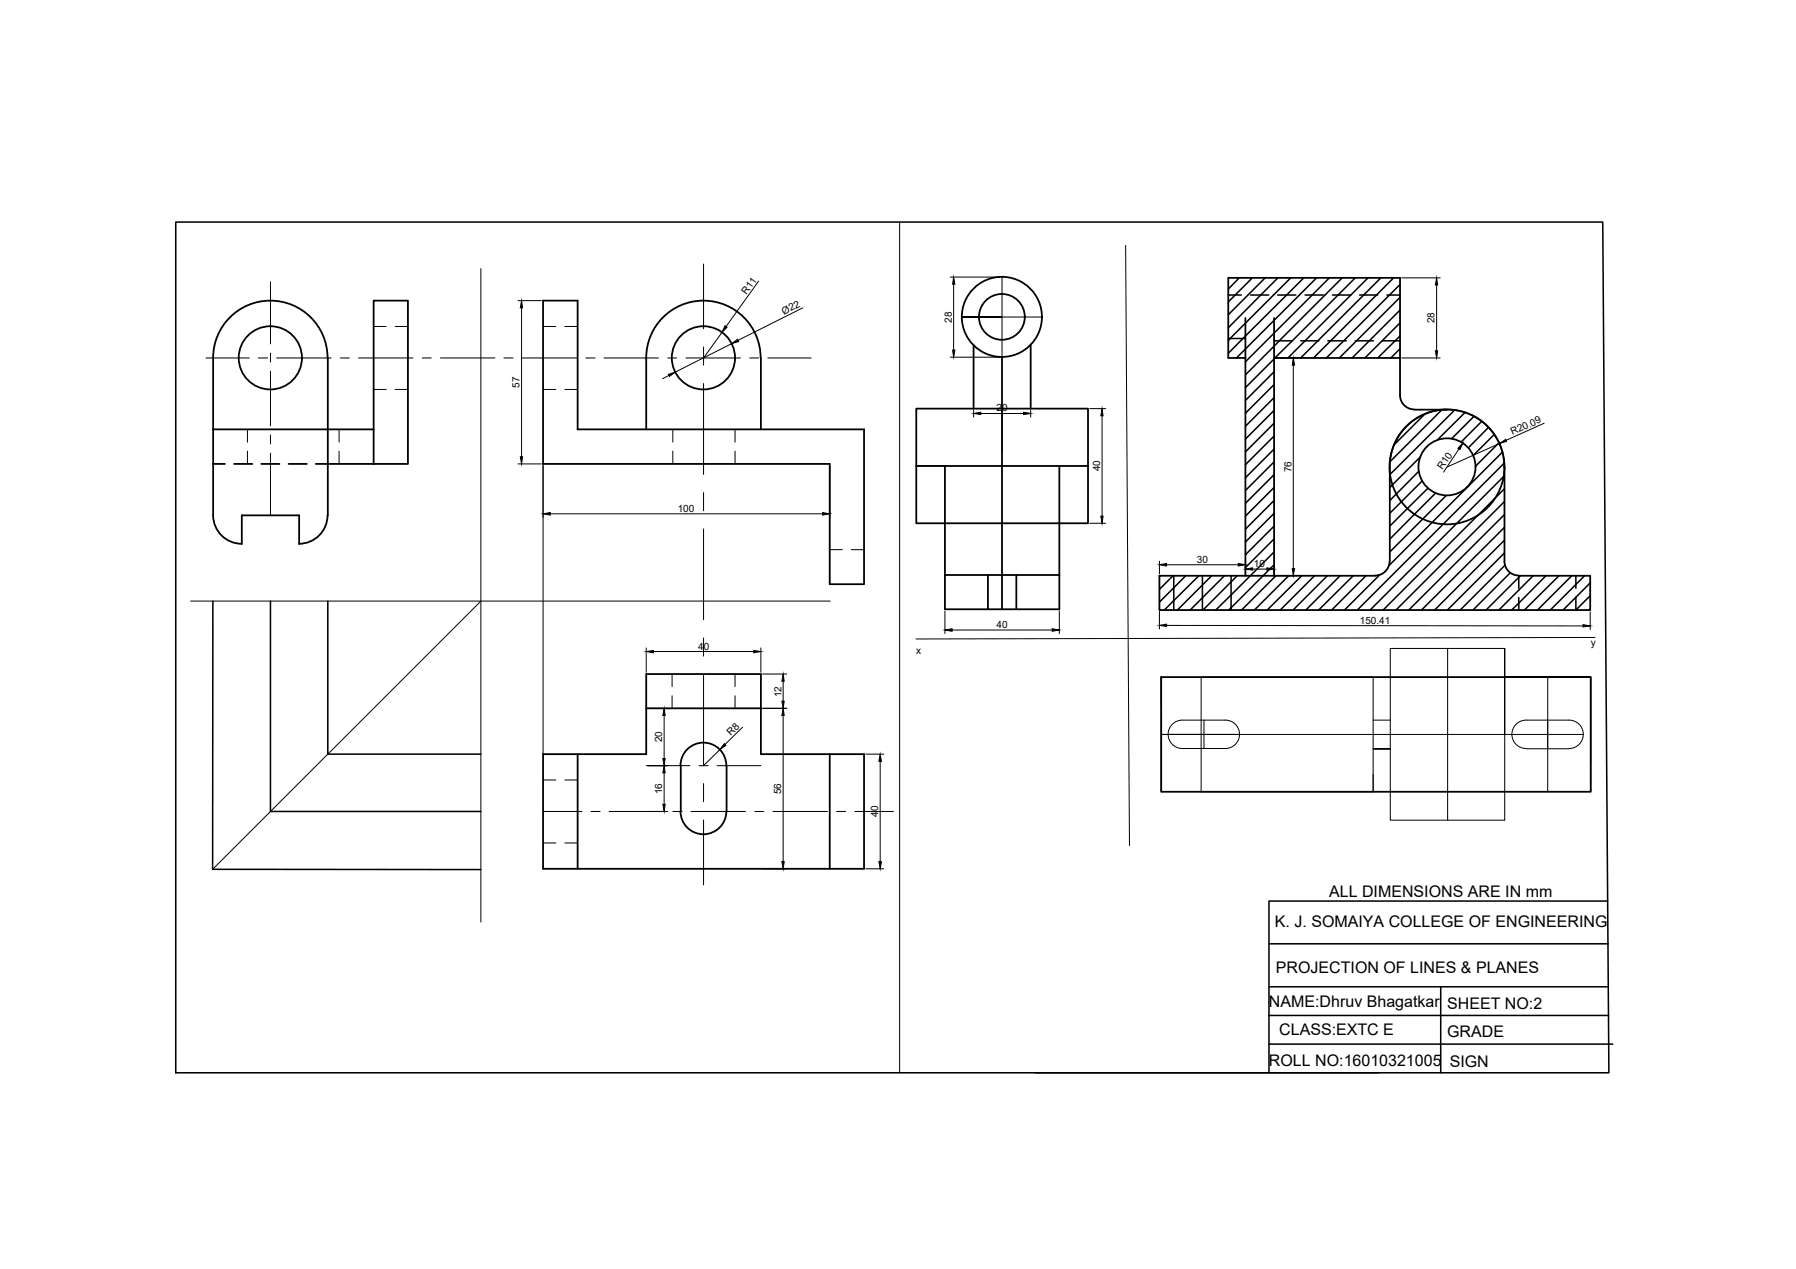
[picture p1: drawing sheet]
<svg xmlns="http://www.w3.org/2000/svg" width="297mm" height="210mm" viewBox="0 0 297 210" stroke-linecap="round" stroke-linejoin="round" font-family="sans-serif">
<!-- layer: 0 -->
<g fill="none" stroke="#000" stroke-width=".25">
<path d="M29.1 36.7h236l1 140.7h-237zM203.1 56h2.9M203.1 48.8h2.2M205 46l-1.9 1.8M206.8 48.8h3M207.1 46l-4 3.9M209.2 46l-6.1 6.1M210.7 59.4l-4.7 4.7M210.7 56.4h2.9M211.3 48.8h3M211.4 46l-8.3 8.2M213.5 46l-10.4 10.3"/>
<path d="M215.1 56.4h3M215.6 46l-12.5 12.4M215.8 48.8h3M217.7 46l-13.2 13.2M219.6 56.4h3.1M219.9 46l-13.9 13.8M220.4 48.8h3M222 46l-16 16M224.1 46l-13.3 13.2M224.1 56.4h3M224.9 48.8h3M226.3 46l-13.3 13.2"/>
<path d="M228.4 46l-13.3 13.2M228.7 56.4h2.8M229.4 48.8h2.1M230.5 46l-13.3 13.2M231.5 55.6l-3.6 3.6M231.5 57.7l-1.5 1.5M231.5 47.1l-12.1 12.1M231.5 49.2l-10 10M231.5 51.3l-7.9 7.9M231.5 53.4l-5.8 5.8M210.7 76.4l-4.7 4.7M210.7 78.5l-4.7 4.8"/>
<path d="M210.7 61.5l-4.7 4.7M210.7 63.6l-4.7 4.8M210.7 65.8l-4.7 4.7M210.7 67.9l-4.7 4.7M210.7 70l-4.7 4.7M210.7 72.1l-4.7 4.8M210.7 74.3l-4.7 4.7M229.9 77.2a9.5 9.5 0 0 1 9.4-9.4 9.5 9.5 0 0 1 9.5 9.4M234.6 78l-4.7 4.8M234.9 75.6l-5 5.1M235.2 79.6l-5.3 5.3M235.6 68.5l-5 5"/>
<path d="M238.4 67.8l-8.5 8.6M240.6 67.8l-10.7 10.7M242.3 68.2l-4.6 4.6M243.8 68.9l-3.7 3.6M245.1 69.7l-3.4 3.4M246.2 70.7l-3.3 3.4M247.1 71.9l-3.4 3.4M247.9 73.2l-3.8 3.9M248.5 74.8l-18.7 18.7M248.8 76.6l-24.3 24.3M248.8 78.7l-22.2 22.2M35.2 99.4v44.4h44.3"/>
<path d="M44.7 99.4v34.8h34.8M54.2 99.4v25.3h25.3M191.9 95.2l-.1 .2M194 95.2l-2.2 2.3M194.1 95.2v5.7M196.1 95.2l-4.3 4.4M198.3 95.2l-5.7 5.7M198.9 95.2v5.7M200.4 95.2l-5.7 5.7M202.5 95.2l-5.7 5.7M203.6 95.2v5.7M204.6 95.2l-5.6 5.7"/>
<path d="M210.7 80.6l-4.7 4.8M210.7 91.3l-9.6 9.6M210.7 93.4l-7.5 7.5M210.7 82.8l-4.7 4.7M210.7 84.9l-4.7 4.7M210.7 87l-4.7 4.8M210.7 89.1l-4.7 4.8M211 95.2l-5.7 5.7M213.1 95.2l-5.6 5.7M215.3 95.2l-5.7 5.7M217.4 95.2l-5.7 5.7M219.5 95.2l-5.6 5.7"/>
<path d="M221.6 95.2l-5.6 5.7M223.8 95.2l-5.7 5.7M225.9 95.2l-5.7 5.7M228.1 95.2l-5.7 5.7M236.2 80.8l-6.3 6.2M237.4 81.6l-7.5 7.6M239.2 82l-9.3 9.3M248.8 80.8l-20 20.1M248.8 83l-17.9 17.9M248.8 85.1l-15.8 15.8M248.8 87.2l-13.7 13.7M248.8 89.4l-11.5 11.5"/>
<path d="M248.8 91.5l-9.4 9.4M248.9 93.5l-7.4 7.4M249.8 94.8l-6.2 6.1M251.2 95.2v2.1M251.2 98.8v2.1M251.4 95.2l-5.6 5.7M253.6 95.2l-5.7 5.7M255.7 95.2l-5.7 5.7M257.8 95.2l-5.7 5.7M260 95.2l-5.7 5.7M260.6 95.2v2.1M260.6 98.8v2.1"/>
<path d="M262.1 95.2l-5.7 5.7M263 96.4l-4.5 4.5M263 98.5l-2.4 2.4M191.8 100.8l.2 .1M260.6 100.9h.1M263 100.7l-.2 .2M209.9 156.1h56.1M265.9 149h-56v28.4M171.2 177.4h56.8M209.9 163.2h56.1M209.9 168h56.2M209.9 172.7h56.8"/>
<path d="M238.3 163.2v14.2"/>
</g>
<g fill="none" stroke="#000" stroke-width=".3">
<path d="M54.2 59.2a9.5 9.5 0 0 0-9.5-9.5 9.5 9.5 0 0 0-9.5 9.5v26M54.2 59.2v26M89.8 49.7h5.7v21.3h47.4v25.6h-5.7v-19.9h-47.4zM125.8 59.2a9.5 9.5 0 0 0-9.5-9.5 9.5 9.5 0 0 0-9.4 9.5v11.8M125.8 59.2v11.8M161 57.1v10.5M165.7 59.1v41.7M170.5 57.1v10.5M206 59.2h-2.9v-13.2h28.4v19.4M206 52.6v42.6M210.7 59.2h20.8M210.7 52.6v42.6"/>
<path d="M35.2 76.7h2M35.2 71h26.6M38.7 76.7h3M43.2 76.7h3M47.7 76.7h3M52.2 76.7h9.6M61.8 71v-21.3h5.7v27h-5.7M61.8 71v5.7M151.5 67.6h28.4v19h-28.4zM151.5 77.1h28.4M156.3 77.1v23.7h18.9v-23.7M229.9 77.2v15.7"/>
<path d="M231.5 65.4a2.35 2.35 0 0 0 2.4 2.3M233.9 67.8h5.4M248.8 77.2v15.7M35.2 85.2a4.7 4.7 0 0 0 4.8 4.7M40 90v-4.8h9.5v4.8M54.2 85.2a4.7 4.7 0 0 1-4.7 4.7M156.3 95.1h18.9M163.4 95.1v5.7M168.1 95.1v5.7M227.5 95.2h-35.7v5.6M229.8 92.8a2.35 2.35 0 0 1-2.3 2.4M248.8 92.8a2.35 2.35 0 0 0 2.4 2.4"/>
<path d="M251.2 95.2h11.8v5.7h-71M106.9 117.2h18.9M192.1 112h71v19h-71zM89.8 124.7h17.1v-13.2h18.9v13.2h17.1v19h-53.1zM95.5 124.7v19M112.6 134.2a3.8 3.8 0 0 0 3.7 3.8 3.8 3.8 0 0 0 3.8-3.8M112.6 126.6a3.8 3.8 0 0 1 3.7-3.8 3.8 3.8 0 0 1 3.8 3.8M112.6 126.6v7.6M120.2 126.6v7.6M137.2 124.7v19"/>
<circle cx="44.7" cy="59.2" r="5.2"/>
<circle cx="116.3" cy="59.2" r="5.2"/>
<circle cx="165.7" cy="52.4" r="6.6"/>
<circle cx="165.7" cy="52.4" r="3.8"/>
<circle cx="239.3" cy="77.2" r="9.5"/>
<circle cx="239.3" cy="77.2" r="4.7"/>
</g>
<g fill="none" stroke="#000" stroke-width=".17">
<path d="M148.8 36.7v140.7M34.1 59.2h7.1M42.7 59.2h1.6M44.7 46.6v10.3M44.7 58.4v1.5M45.7 59.2h9.1M56.3 59.2h1.5M59.3 59.2h9M61.8 54h2.1M65.3 54h2.2M69.8 59.2h1.5M72.8 59.2h9.1"/>
<path d="M79.5 44.4v108.1M83.3 59.2h1.6M85.7 49.7h3.8M86.3 50.9v24.7M86.3 59.2h9.1M89.8 54h2.1M93.4 54h2.1M96.9 59.2h1.5M99.9 59.2h9M110.4 59.2h1.5M113.4 59.2h9.1M116.4 43.7v10.7"/>
<path d="M116.4 57.4v3M119.4 55l-3 4.2M121 56.8l-9.3 4.7M124 59.2h1.5M125.5 46.5l-5.4 7.5M127 59.2h7.1M132.8 50.9l-10.7 5.4M157.2 59.1h8.2M157.2 45.8h8.2M157.7 47v10.9M165.7 52.4h-6.6h13.3M165.7 45.8v13.3"/>
<path d="M186.2 40.6l.6 99.3M211 59.2h3.5M231.8 46h6.4M231.8 59.2h6.4M237.6 47.1v10.9M40.9 71v2.1M40.9 74.6v2.1M44.7 61.4v9M44.7 72v1.4M44.7 75v10.2M56.1 71v2.1M56.1 74.6v2.1"/>
<path d="M61.8 64.4h2.1M65.3 64.4h2.2M85.7 76.7h3.8M89.8 64.4h2.1M89.8 76.7v48M93.4 64.4h2.1M110.6 62.1l-1 .5M111.3 71v2.1M111.3 74.6v2.1M116.4 63.4v15.1M121.6 71v2.1M121.6 74.6v2.1"/>
<path d="M137.2 77v8.6M151.5 77.1h4.8M161 67.9v1.1M162.2 68.4h7.1M165.7 67.6v7.1M170.5 67.9v1.1M180.2 67.6h2.7M182.3 68.8v16.6M213.9 60.4v33.7M241.3 74.3l-2.6 3.8M248 73.3l-8.7 3.9M255.4 70l-6.3 2.8"/>
<path d="M31.5 99.4h105.8M44.7 99.4v8.4M79.5 99.4l-44.3 44.4M91 85h45M116.4 81.5v3M116.4 87.5v15M137.2 90.9h2.1M140.8 90.9h2.1M180.2 86.6h2.7M191.8 92.8v2.1M192.9 93.4h11.9M206 92.8v2.1"/>
<path d="M207.2 94.1h2.3M210.7 93.5v1.4M211 95.2h3.5M44.7 109.3v1.5M44.7 112.3v9.1M106.9 107.2v4M107.2 117.2h3.2M108.1 107.8h16.6M109.8 118.3v7.2M111.2 111.5v2.1M111.2 115.1v2.1M116.4 105.5v3"/>
<path d="M116.4 111.6v15M121.6 111.5v2.1M121.6 115.1v2.1M125.8 107.2v4M126.1 117.2h4M126.1 111.5h4M129.5 112.7v3.3M129.5 118.3v24.2M156.3 101.1v3.7M157.5 104.2h16.5M175.2 101.1v3.7M191.8 101.1v2.9"/>
<path d="M192.1 112v19M192.9 103.4l68.9 .1M195.5 119.1a2.35 2.35 0 0 0-2.3 2.4 2.35 2.35 0 0 0 2.3 2.3M195.6 119.1h7.1M198.7 112h28.4v19h-28.4zM199.1 119.1v4.7M202.7 119.1a2.35 2.35 0 0 1 2.3 2.4 2.35 2.35 0 0 1-2.3 2.3M227.1 119.1h2.8M239.4 107.3v28.4M248.9 112h14.2M248.9 107.3h-19v28.4h19v-28.4v14.2M252.4 119.1a2.35 2.35 0 0 0-2.4 2.4 2.35 2.35 0 0 0 2.4 2.3"/>
<path d="M252.4 119.1h7.1M256 112v19M259.5 119.1a2.35 2.35 0 0 1 2.4 2.4 2.35 2.35 0 0 1-2.4 2.3M263 101.2v2.9M263.1 112v14.2M263.1 112v19M263.8 105.4l-112.3 .3M44.7 122.8v1.6M44.7 125.8v8.4h8.4M54.6 134.2h1.5M57.6 134.2h9M68.1 134.2h1.5"/>
<path d="M71.1 134.2h8.4M89.8 139.4h2.1M89.8 129h2.1M89.8 134.2h6.5M93.4 139.4h2.1M93.4 129h2.1M97.7 134.2h1.6M100.7 134.2h9.7M106.9 126.6h7.2M109.8 127.8v5.2M111.3 134.2h1.5M114.3 134.2h9"/>
<path d="M115.6 126.6h1.5M116.4 129.6v3M116.4 135.6v10.8M118.6 126.6h7.2M119.1 124l-2.7 2.6M122.8 120.3l-2.9 2.8M124.8 134.2h1.6M127.8 134.2h9M138.4 134.2h1.5M141.4 134.2h6.4M143.2 124.7h3M145.6 125.9v16.6"/>
<path d="M193.2 121.5h11.8M195.6 123.8h7.1M199.1 121.5h-7h69.8M227.1 123.9h2.8M227.1 128.1v2.9M252.4 123.9h7.1M126.1 143.7h4M143.2 143.7h3"/>
</g>
<g fill="#000" stroke="#000" stroke-width=".17">
<path d="M86.3 49.7l.1 1.2h-.4zM119.9 53.9l.4 .2-.9 .9zM121 56.8l1-.7 .2 .4zM157.6 57.9h.3l-.2 1.2zM157.7 45.8l.2 1.2h-.3zM237.6 46l.2 1.1h-.4zM237.4 58h.4l-.2 1.2zM86 75.6h.4l-.1 1.1zM110.6 61.9l1.1-.4-1 .8zM161 68.4l1.2-.2v.4zM169.3 68.2l1.2 .2-1.2 .2zM182.3 67.6l.1 1.2h-.3z"/>
<path d="M213.9 59.2l.2 1.2h-.4zM242 73.3l-.5 1.1-.4-.2zM248 73.3l1-.6 .2 .3zM89.8 85l1.2-.2v.4zM136 84.8l1.2 .2-1.2 .2zM182.1 85.4h.3l-.1 1.2zM191.8 93.4l1.1-.2v.4zM204.8 93.2l1.2 .2-1.2 .2zM206 94.1l1.2-.2v.4zM209.5 93.9l1.2 .2-1.2 .2zM213.7 94.1h.4l-.2 1.1zM106.9 107.8l1.2-.2v.4z"/>
<path d="M109.8 117.2l.2 1.1h-.4zM124.7 107.6l1.1 .2-1.1 .2zM129.5 111.5l.2 1.2h-.4zM129.3 116h.4l-.2 1.2zM129.5 117.2l.2 1.1h-.4zM156.3 104.2l1.2-.2v.4zM174 104l1.2 .2-1.2 .2zM191.8 103.4l1.1-.2v.4zM261.8 103.3l1.2 .2-1.2 .2zM109.8 126.6l.2 1.2h-.4zM109.6 133h.4l-.2 1.2zM109.6 125.5h.4l-.2 1.1z"/>
<path d="M119.8 123l.2 .3-.9 .7zM145.6 124.7l.2 1.2h-.4zM129.3 142.5h.4l-.2 1.2zM145.4 142.5h.4l-.2 1.2z"/>
</g>
<g font-size="2.6">
<text x="219.8" y="148.3">ALL DIMENSIONS ARE IN mm</text>
<text x="210.8" y="153.4">K. J. SOMAIYA COLLEGE OF ENGINEERING</text>
<text x="211" y="160.9">PROJECTION OF LINES &amp; PLANES</text>
<text x="209.9" y="166.6">NAME:Dhruv Bhagatkar</text>
<text x="239.3" y="166.9">SHEET NO:2</text>
<text x="211.6" y="171.3">CLASS:EXTC E</text>
<text x="239.3" y="171.6">GRADE</text>
<text x="209.9" y="176.3">ROLL NO:16010321005</text>
<text x="239.8" y="176.5">SIGN</text>
</g>
<g font-size="1.7">
<text x="123.5" y="48.8" transform="rotate(-54 123.5 48.8)">R11</text>
<text x="129.7" y="52.1" transform="rotate(-27 129.7 52.1)">Ø22</text>
<text x="157.4" y="53.4" transform="rotate(-90 157.4 53.4)">28</text>
<text x="237.3" y="53.5" transform="rotate(-90 237.3 53.5)">28</text>
<text x="85.9" y="64.1" transform="rotate(-90 85.9 64.1)">57</text>
<text x="164.8" y="68.1">20</text>
<text x="250.2" y="72" transform="rotate(-24 250.2 72)">R20.09</text>
<text x="181.9" y="78" transform="rotate(-90 181.9 78)">40</text>
<text x="238.6" y="77.8" transform="rotate(-56 238.6 77.8)">R10</text>
<text x="213.6" y="78.1" transform="rotate(-90 213.6 78.1)">76</text>
<text x="112.1" y="84.7">100</text>
<text x="197.9" y="93.1">30</text>
<text x="207.4" y="93.8">10</text>
<text x="115.5" y="107.5">40</text>
<text x="164.8" y="103.9">40</text>
<text x="224.9" y="103.2">150.41</text>
<text x="263.1" y="106.9">y</text>
<text x="151.5" y="108.1">x</text>
<text x="129.2" y="115.3" transform="rotate(-90 129.2 115.3)">12</text>
<text x="109.5" y="122.8" transform="rotate(-90 109.5 122.8)">20</text>
<text x="120.9" y="121.7" transform="rotate(-44 120.9 121.7)">R8</text>
<text x="109.5" y="131.4" transform="rotate(-90 109.5 131.4)">16</text>
<text x="129.2" y="131.3" transform="rotate(-90 129.2 131.3)">56</text>
<text x="145.2" y="135.1" transform="rotate(-90 145.2 135.1)">40</text>
</g>
</svg>
